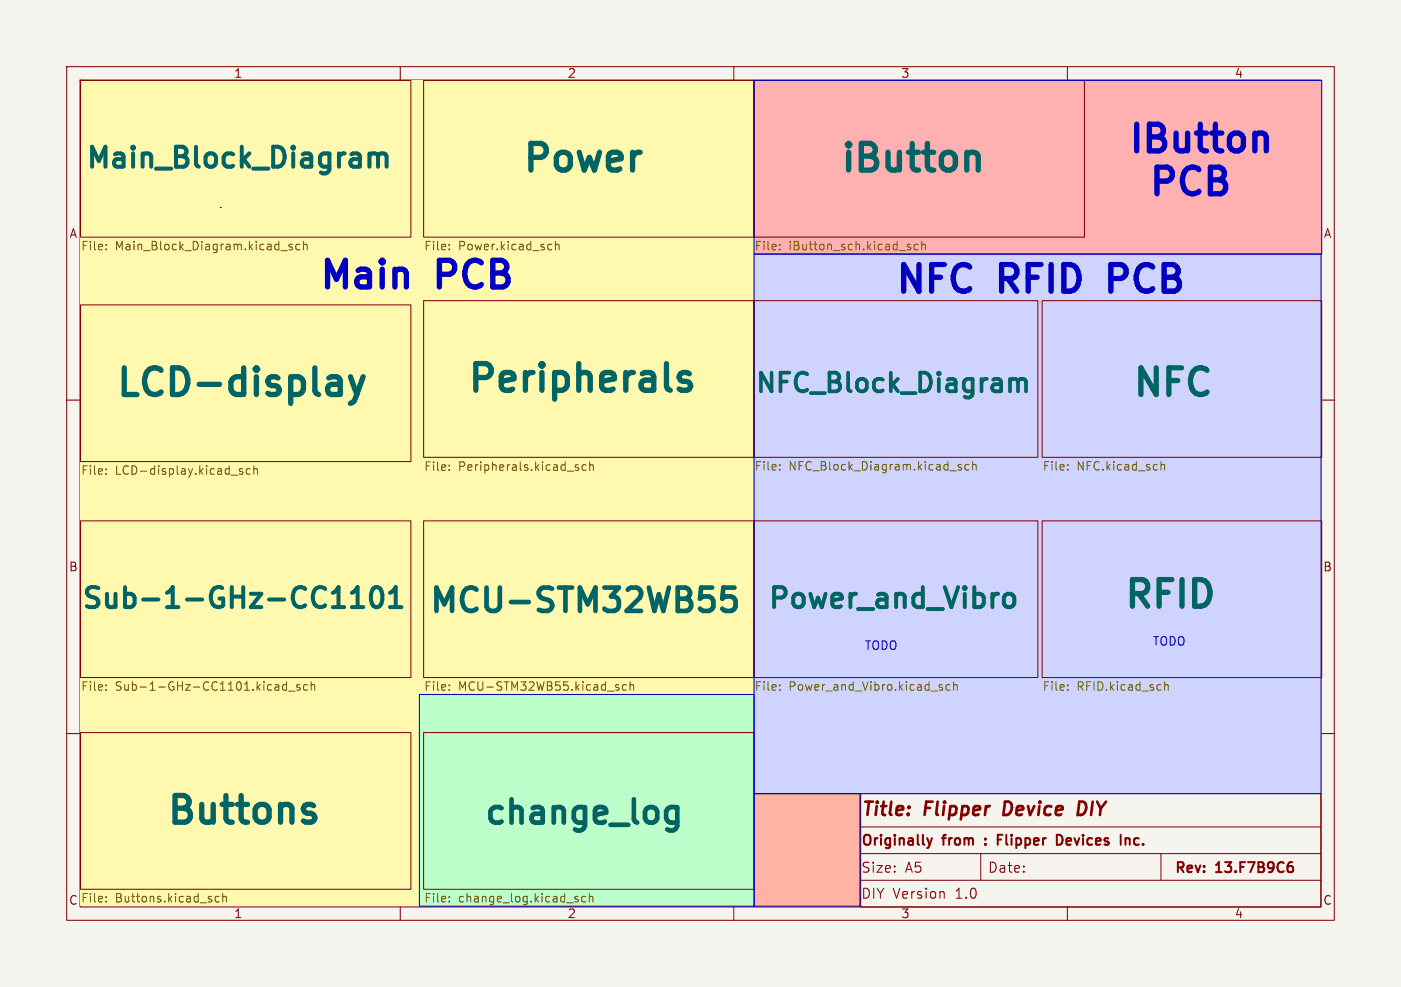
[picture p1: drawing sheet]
<svg xmlns="http://www.w3.org/2000/svg" width="210mm" height="148mm" viewBox="0 0 210 148" stroke-linecap="round" stroke-linejoin="round" font-family="sans-serif">
<path d="M0 0h210v148h-210z" fill="#f5f4ef" stroke="#f5f4ef" stroke-width=".15"/>
<g fill="none" stroke="#840000" stroke-width=".15">
<path d="M10 10h190v128h-190zM12 12h186v124h-186zM60 10v2M110 10v2M160 10v2M10 60h2M198 60h2M10 110h2M129 119h69v17h-69zM198 110h2M60 136v2M110 136v2"/>
<path d="M129 124h69M129 128h69M129 132h69M141.5 133.8v.9M147 128v4M160 136v2M174 128v4"/>
</g>
<path d="M139 125.7l.3 1M139.3 126.7l-.1 .3M139.7 125.7l-.4 1M147.7 126.5v.2M147.7 125.8v.1M149.6 125.9h.5M150.3 125.2h-.7v1.5M158.4 125.2a.76 .76 0 0 1 .9 .7 .76 .76 0 0 1-.9 .8M168.8 125.8h.5v.9M193.7 129.9l.1 .2v.4l-.1 .2" fill="none" stroke="#840000" stroke-width=".3"/>
<path d="M150.7 120.2l-.3 2h.5M162.5 120.3l-.7-.1-.3 2h.5l.5-.3" fill="none" stroke="#840000" stroke-width=".4"/>
<g fill="#8ac78a" stroke="#8ac78a" stroke-width=".15">
<path d="M63.5 109.9h49.5v23.5h-49.5z"/>
<path d="M113 78.1h42.6v23.5h-42.6z"/>
<path d="M113 45.1h42.6v23.5h-42.6z"/>
<path d="M113 12.1h49.6v23.5h-49.6z"/>
<path d="M156.2 45.1h41.9v23.5h-41.9z"/>
<path d="M12.1 45.7h49.5v23.5h-49.5z"/>
<path d="M12.1 109.9h49.5v23.5h-49.5z"/>
<path d="M156.2 78.1h41.9v23.5h-41.9z"/>
<path d="M12.1 78.1h49.5v23.5h-49.5z"/>
<path d="M63.5 45.1h49.5v23.5h-49.5z"/>
<path d="M63.5 12.1h49.5v23.5h-49.5z"/>
<path d="M63.5 78.1h49.5v23.5h-49.5z"/>
</g>
<path d="M12.1 12.1h49.5v23.5h-49.5z" fill="#8ac68a" stroke="#8ac68a" stroke-width=".15"/>
<path d="M113 12.1h85.1v26h-85.1z" fill="#ffb1b1"/>
<path d="M62.9 104.1h50.1v31.8h-50.1z" fill="#bcffcb"/>
<g fill="#fff9b0">
<path d="M12.1 104.1h50.8v31.8h-50.8z"/>
<path d="M12.1 12.1h100.9v92h-100.9z"/>
</g>
<path d="M113 38.1h85v80.9h-85z" fill="#cfd3ff"/>
<path d="M113 119h15.9v16.9h-15.9z" fill="#ffb3a3"/>
<g fill="none" stroke="#840000" stroke-width=".15">
<path d="M12.1 12.1h49.5v23.5h-49.5zM63.5 12.1h49.5v23.5h-49.5zM113 12.1h49.6v23.5h-49.6zM12.1 45.7h49.5v23.5h-49.5zM63.5 45.1h49.5v23.5h-49.5zM113 45.1h42.6v23.5h-42.6zM156.2 45.1h41.9v23.5h-41.9zM12.1 78.1h49.5v23.5h-49.5zM63.5 78.1h49.5v23.5h-49.5zM113 78.1h42.6v23.5h-42.6zM156.2 78.1h41.9v23.5h-41.9zM12.1 109.9h49.5v23.5h-49.5z"/>
<path d="M63.5 109.9h49.5v23.5h-49.5z"/>
</g>
<path d="M110.1 88.1h-1.7l-.1 1.7 .5-.4h.8l.3 .2 .4 .5v.8l-.2 .4-.5 .3h-.8l-.5-.3M100.5 121h.7l.3 .2M101.5 121v2.9l-.1 .3-.5 .3M101.5 123.2l-.3 .2h-.7" fill="none" stroke="#006464" stroke-width=".7"/>
<g fill="none" stroke="#725600" stroke-width=".15">
<path d="M15.9 36.7v.1M15.9 37.3v.2M42.1 37.6h1M43.8 36.7l-.3-.1-.2 .2 .1 .2 .4 .1v.3h-.5M44.9 36.7l-.3-.1-.3 .3v.3l.2 .2h.4M45.5 36.7l.2-.1 .3 .1v.8M45.5 36.2v1.3M67.3 36.7v.1M67.3 37.3v.2M82.6 36.6l.1 .1M82.7 37.4l-.1 .1M83.3 36.7l.1-.1 .3 .1 .1 .8"/>
<path d="M83.3 36.2v1.3M116.9 36.7v.1M116.9 37.3v.2M136.4 37l.1 .2-.1 .3M136.4 36.6l.1 .1M137.6 36.7l-.3-.1-.3 .3v.3l.1 .2h.5M138.2 36.7l.1-.1 .4 .1v.8M138.2 36.2v1.3M15.9 71v.1M15.9 70.3v.2M36.4 70.3h-.3l-.2 .2v.1l.5 .2v.3h-.5M37.5 70.3h-.4l-.2 .2v.4l.1 .2h.5"/>
<path d="M38 70.4l.2-.1h.3l.1 .8M38 69.9v1.2M67.3 69.8v.1M67.3 70.4v.1M86.4 70.1l.3 .1 .1 .2-.2 .1h-.3M86.4 69.7l.3 .1M87.9 69.8l-.4-.1-.3 .2v.4l.2 .2h.5M88.4 69.8l.2-.1 .3 .1v.7M88.4 69.3v1.2M116.9 69.7v.1M116.9 70.4v.1M143.7 70l.4 .1 .1 .2-.2 .2-.4-.1"/>
<path d="M143.7 69.7h.4M145.2 69.7l-.3-.1-.3 .3v.3l.2 .2h.4M145.8 69.8l.2-.2 .3 .1v.8M145.8 69.2v1.3M160.1 70.4v.1M160.1 69.7v.1M174 69.8l.2-.2 .3 .1 .1 .8M174 69.2v1.3M15.9 102.7v.1M15.9 103.4v.1M42.9 102.7h-.3l-.3 .2v.4l.2 .1h.4M42.9 102.2v1.3"/>
<path d="M43.2 103.6h1M44.9 102.7h-.3l-.1 .1v.2l.4 .1v.3h-.4M46.1 102.7h-.4l-.2 .2v.4l.1 .1h.5M46.6 102.8l.2-.1h.3l.1 .8M46.6 102.2v1.3M67.3 102.7v.1M67.3 103.4v.1M92.6 103.1l.2 .2-.2 .2M92.6 102.7h.1M93.9 102.7h-.4l-.2 .2v.4l.1 .1h.5M94.4 102.8l.2-.1h.3l.1 .8M94.4 102.2v1.3"/>
<path d="M116.9 103.4v.1M116.9 102.7v.1M141.1 103.1l.2 .2-.2 .2M141.1 102.7h.2M142.4 102.7h-.4l-.2 .2v.4l.1 .1h.5M142.9 102.8l.2-.1h.3l.1 .8M142.9 102.2v1.3M160.1 102.7v.1M160.1 103.4v.1M174.6 102.8l.2-.1h.3v.8M174.6 102.2v1.3M15.9 134.5v.1"/>
<path d="M15.9 135.1v.2M32.8 134.5l-.3-.1-.3 .3v.3l.2 .2h.4M33.4 134.5l.2-.1 .3 .1v.8M33.4 134v1.3M67.3 135.1v.2M67.3 134.5v.1M87.8 134.5l-.4-.1-.2 .3v.3l.1 .2h.5M88.3 134.5l.2-.1 .3 .1 .1 .8M88.3 134v1.3"/>
</g>
<path d="M55.8 23h.4l.3 .1 .2 .3M56.7 23.4l.1-.3 .3-.1h.4l.3 .1 .2 .3v1.6M56.7 23.4v1.6M49.9 91h1.7M52.7 91h1.8M52.7 88.9l.6-.4 .3-.5v3M55.9 88.3a.72 .72 0 0 1 .7-.3 .72 .72 0 0 1 .6 .6 2.34 2.34 0 0 1-.3 2.3 .71 .71 0 0 1-1.2-.4 2.56 2.56 0 0 1 .2-2.2zM58.5 91h1.7M58.5 88.9l.5-.4 .3-.5v3M151.5 89l.4 .3 .1 .3v.9l-.1 .3-.4 .2" fill="none" stroke="#006464" stroke-width=".6"/>
<path d="M152.6 57.2l.1-.3 .3-.1h.4l.3 .1 .1 .3v1.5" fill="none" stroke="#006464" stroke-width=".56"/>
<path d="M52.5 56.5l1 2.7M53.5 59.2l-.4 .9-.6 .4M54.4 56.5l-.9 2.7M101.8 56.6l.2 .4 .4 .2h.5l.4 .2 .2 .4-.2 .5-.4 .2h-.7l-.4-.2M103.3 56l-.4-.1h-.5l-.4 .1-.2 .4" fill="none" stroke="#006464" stroke-width=".8"/>
<path d="M168 39.7h-1.5v4M166.5 41.8h1.5" fill="none" stroke="#0000c2" stroke-width=".8"/>
<path d="M113 12.1h85.1v26h-85.1zM33 31.1h.1M113 38.1h85v80.9h-85zM62.9 104.1h50.1v31.8h-50.1zM113 119h15.9v16.9h-15.9z" fill="none" stroke="#0000c2" stroke-width=".15"/>
<g font-size="5.6" fill="#0000c2">
<text x="168.9" y="23.2">IButton</text>
<text x="173.6" y="29.6">PCB</text>
<text x="47.6" y="43.6">Main</text>
<text x="66" y="43.6">PCB</text>
<text x="134" y="44.2">NFC</text>
<text x="150.3" y="44.2">RFID</text>
<text x="168.2" y="44.2">PCB</text>
</g>
<g font-size="5.6" fill="#006464">
<text x="78.1" y="26">Power</text>
<text x="125.7" y="26">iButton</text>
<text x="17.1" y="59.7">LCD-display</text>
<text x="69.8" y="59.1">Peripherals</text>
<text x="169.5" y="59.7">NFC</text>
<text x="168.3" y="91.4">RFID</text>
<text x="24.8" y="123.8">Buttons</text>
</g>
<g font-size="4.9" fill="#006464">
<text x="64.1" y="92.1">MCU-STM32WB55</text>
<text x="72.4" y="123.8">change_log</text>
</g>
<g font-size="4.2" fill="#006464">
<text x="12.7" y="25.4">Main_Block_Diagram</text>
<text x="12.1" y="91.4">Sub-1-GHz-CC1101</text>
<text x="114.9" y="91.4">Power_and_Vibro</text>
</g>
<text font-size="3.9" fill="#006464" x="113" y="59.1">NFC_Block_Diagram</text>
<g font-size="2.8" fill="#840000">
<text x="129" y="122.9">Title:</text>
<text x="138.7" y="122.9">Flipper</text>
<text x="151.3" y="122.9">Device</text>
<text x="163.2" y="122.9">DIY</text>
</g>
<g font-size="2.1" fill="#840000">
<text x="129" y="131.1">Size:</text>
<text x="129" y="127.2">Originally</text>
<text x="135.7" y="131.1">A5</text>
<text x="141.5" y="127.2">from</text>
<text x="148" y="131.1">Date:</text>
<text x="150.8" y="127.2">Flipper</text>
<text x="160.3" y="127.2">Devices</text>
<text x="170.4" y="127.2">Inc.</text>
<text x="176" y="131.3">Rev:</text>
<text x="182.4" y="131.3">13.F7B9C6</text>
<text x="129" y="135">DIY Version</text>
<text x="143.3" y="135">1.0</text>
</g>
<g font-size="1.8" fill="#840000">
<text x="35" y="11.9">1</text>
<text x="85" y="11.9">2</text>
<text x="135" y="11.9">3</text>
<text x="185" y="11.9">4</text>
<text x="10.3" y="35.9">A</text>
<text x="198.4" y="35.9">A</text>
<text x="10.3" y="85.9">B</text>
<text x="198.3" y="85.9">B</text>
<text x="10.3" y="135.9">C</text>
<text x="35" y="137.9">1</text>
<text x="85" y="137.9">2</text>
<text x="135" y="137.9">3</text>
<text x="185" y="137.9">4</text>
<text x="198.3" y="135.9">C</text>
</g>
<g font-size="1.8" fill="#725600">
<text x="12.1" y="37.9">File:</text>
<text x="17.3" y="37.9">Main_Block_Diagram.kicad_sch</text>
<text x="63.5" y="37.9">File:</text>
<text x="68.7" y="37.9">Power.kicad_sch</text>
<text x="113" y="37.9">File:</text>
<text x="118.3" y="37.9">iButton_sch.kicad_sch</text>
<text x="12.1" y="71.5">File:</text>
<text x="17.3" y="71.5">LCD-display.kicad_sch</text>
<text x="63.5" y="70.9">File:</text>
<text x="68.7" y="70.9">Peripherals.kicad_sch</text>
<text x="113" y="70.9">File:</text>
<text x="118.3" y="70.9">NFC_Block_Diagram.kicad_sch</text>
<text x="156.2" y="70.9">File:</text>
<text x="161.4" y="70.9">NFC.kicad_sch</text>
<text x="12.1" y="103.9">File:</text>
<text x="17.3" y="103.9">Sub-1-GHz-CC1101.kicad_sch</text>
<text x="63.5" y="103.9">File:</text>
<text x="68.7" y="103.9">MCU-STM32WB55.kicad_sch</text>
<text x="113" y="103.9">File:</text>
<text x="118.3" y="103.9">Power_and_Vibro.kicad_sch</text>
<text x="156.2" y="103.9">File:</text>
<text x="161.4" y="103.9">RFID.kicad_sch</text>
<text x="12.1" y="135.7">File:</text>
<text x="17.3" y="135.7">Buttons.kicad_sch</text>
<text x="63.5" y="135.7">File:</text>
<text x="68.7" y="135.7">change_log.kicad_sch</text>
</g>
<g font-size="1.8" fill="#0000c2">
<text x="129.5" y="97.5">TODO</text>
<text x="172.7" y="96.9">TODO</text>
</g>
</svg>
